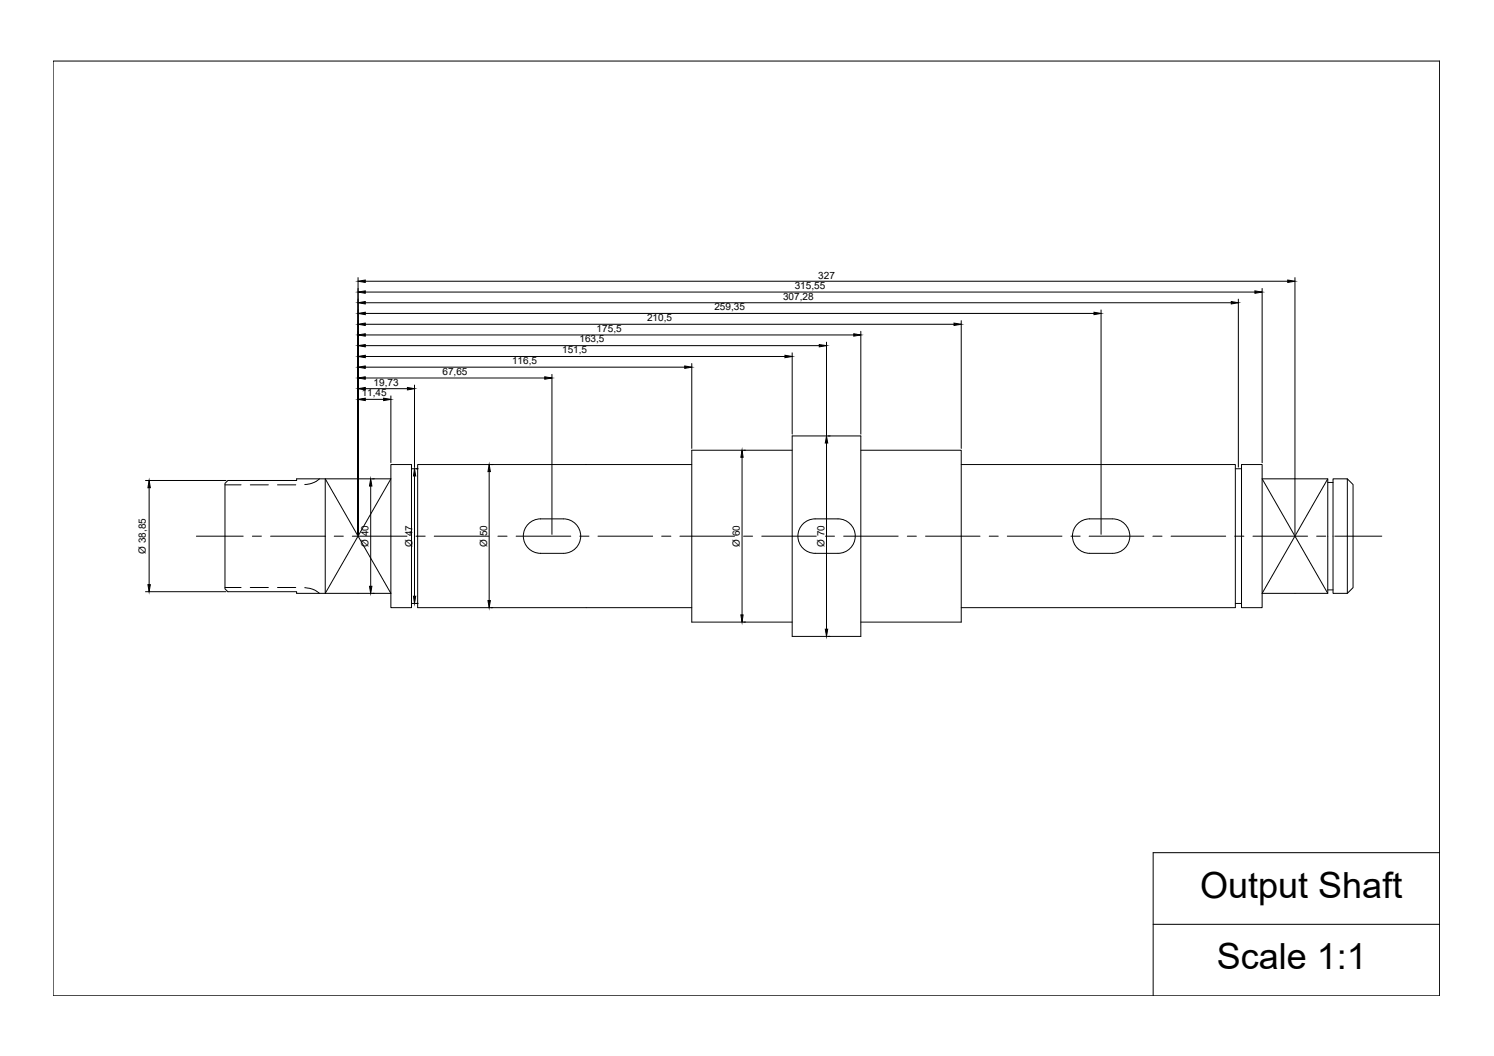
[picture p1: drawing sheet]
<svg xmlns="http://www.w3.org/2000/svg" width="420mm" height="297mm" viewBox="0 0 420 297" stroke-linecap="round" stroke-linejoin="round" font-family="sans-serif">
<!-- layer: Center Lines -->
<g fill="none" stroke="#000" stroke-width=".28">
<path d="M55.2 150.8h13.2M71 150.8h2.5M76.1 150.8h15.3M94 150.8h2.5M99.1 150.8h15.4M117 150.8h2.6M122.1 150.8h15.4M140 150.8h2.6M145.1 150.8h15.4M163.1 150.8h2.5M168.2 150.8h15.3M186.1 150.8h2.6"/>
<path d="M191.2 150.8h15.4M209.1 150.8h2.6M214.2 150.8h15.4M232.1 150.8h2.6M237.3 150.8h15.3M255.2 150.8h2.5M260.3 150.8h15.3M278.2 150.8h2.5M283.3 150.8h15.3M301.2 150.8h2.6M306.3 150.8h15.4M324.2 150.8h2.6"/>
<path d="M329.3 150.8h15.4M347.2 150.8h2.6M352.4 150.8h15.3M370.3 150.8h2.5M375.4 150.8h13.2"/>
</g>
<!-- layer: Shaft -->
<g fill="none" stroke="#000" stroke-width=".28">
<path d="M14.9 17.2h390v262.9h-390zM63.3 136l.8-.8h19.3v-.5h8.1l18.4 32.2h-18.4v-32.2h18.4l-18.4 32.2h-8.1v-.5h-19.3l-.8-.8zM109.9 130.7h5.8v40.2h-5.8zM115.7 131.9h1.8M194.5 130.7h-77v40.2h77M222.8 122.6h19.3v56.4h-19.3zM222.8 126.6h-28.3v48.4h28.3M242.1 126.6h28.2v48.4h-28.2M270.3 130.7h77.1v40.2h-77.1M347.4 131.9h1.8M349.2 130.7h5.8v40.2h-5.8zM373.4 134.7l-18.4 32.2h18.4v-32.2h-18.4l18.4 32.2"/>
<path d="M373.4 135.7h1.5M374.9 134.7h4v32.2h-4zM378.9 134.7l1.6 1.6v29l-1.6 1.6M148.3 147.7a4.8 4.8 0 0 1 3.7-1.7h6.5a4.8 4.8 0 0 1 4.8 4.8 4.8 4.8 0 0 1-4.8 4.8h-6.5a4.8 4.8 0 0 1-4.4-2.8 4.8 4.8 0 0 1 .7-5.1zM229.2 146h6.5a4.8 4.8 0 0 1 4.8 4.8 4.8 4.8 0 0 1-4.8 4.8h-6.5M229.2 146a4.8 4.8 0 0 0-4.8 4.8 4.8 4.8 0 0 0 4.8 4.8M303.3 147.1a4.8 4.8 0 0 1 3.1-1.1h6.5a4.8 4.8 0 0 1 4.8 4.8 4.8 4.8 0 0 1-4.8 4.8h-6.4a4.8 4.8 0 0 1-4.6-3.1 4.8 4.8 0 0 1 1.4-5.4zM115.7 169.7h1.8M347.4 169.7h1.8M373.4 165.9h1.5M404.9 239.8h-80.6v40.3M324.3 260h80.6"/>
</g>
<!-- layer: Dimensions -->
<g fill="none" stroke="#000" stroke-width=".28">
<path d="M100.7 78.1v72.2M102.7 79.1h259.4M364.2 78.1v72.2M102.7 97.2h127.7M102.7 94.2h137.4M102.7 91.2h165.6M102.7 88.2h205M102.7 85.2h243.6M102.7 82.2h250.2M222.8 99.3v22.8M232.4 96.3v80.7M242.1 93.2v28.9"/>
<path d="M270.3 90.2v35.9M309.7 87.2v63.1M348.3 84.1v47.3M355 81.1v49.1M102.7 112.3h5.2M102.7 109.3h11.9M102.7 106.3h50.5M102.7 103.3h89.9M102.7 100.3h118.1M109.9 111.4v18.8M116.6 108.3v23.1M155.2 105.3v45"/>
<path d="M194.5 102.3v23.8M40.9 135.2h22.7M41.9 137.2v27.3M104.3 136.7v28.2M104.8 134.7h.5M116.6 133.9v33.8M117.1 131.9h.5M137.6 132.7v36.2M138.1 130.7h.5M208.7 128.6v44.4M209.2 126.6h.5M232.9 122.6h.6"/>
<path d="M40.9 166.4h22.7M104.8 166.9h.5M117.1 169.7h.5M138.1 170.9h.5M209.2 175h.5M232.9 179h.6"/>
</g>
<g fill="#000" stroke="#000" stroke-width=".28">
<path d="M100.7 79.1l2-.3v.6zM362.1 78.8l2.1 .3-2.1 .3zM100.7 100.3l2-.4v.7zM100.7 97.2l2-.3v.7zM100.7 94.2l2-.3v.7zM100.7 91.2l2-.3v.7zM100.7 88.2l2-.4v.7zM100.7 85.2l2-.4v.7zM100.7 82.2l2-.4v.7zM220.8 99.9l2 .4-2 .3zM230.4 96.9l2 .3-2 .4zM240.1 93.9l2 .3-2 .4z"/>
<path d="M268.3 90.9l2 .3-2 .4zM307.7 87.8l2 .4-2 .3zM346.3 84.8l2 .4-2 .3zM352.9 81.8l2.1 .4-2.1 .3zM100.7 112.3l2-.3v.7zM100.7 109.3l2-.3v.7zM100.7 106.3l2-.3v.7zM100.7 103.3l2-.4v.7zM107.9 112l2 .3-2 .4zM114.6 109l2 .3-2 .4zM153.2 106l2 .3-2 .4zM192.6 102.9l1.9 .4-1.9 .3z"/>
<path d="M41.9 135.2l.4 2h-.7zM104.3 134.7l.3 2h-.7zM116.6 131.9l.3 2h-.6zM137.6 130.7l.3 2h-.7zM208.7 126.6l.3 2h-.6zM232.4 122.6l.4 2h-.7zM41.6 164.5h.7l-.4 1.9zM103.9 164.9h.7l-.3 2zM116.3 167.7h.6l-.3 2zM137.2 168.9h.7l-.3 2zM208.4 173h.6l-.3 2zM232.1 177h.7l-.4 2z"/>
</g>
<!-- layer: Hidden -->
<path d="M63.3 136.4h4.5M70.4 136.4h5.1M78 136.4h5.2M89.9 134.7a6.6 6.6 0 0 1-4.2 1.6M63.3 165.3h4.5M70.4 165.3h5.1M78 165.3h5.2M85.7 165.3l2.2 .4 2 1.2" fill="none" stroke="#000" stroke-width=".28"/>
<g font-size="10.1">
<text x="337.5" y="252.5">Output Shaft</text>
<text x="342.2" y="272.7">Scale 1:1</text>
</g>
<g font-size="2.8">
<text x="223.5" y="81.2">315,55</text>
<text x="230.1" y="78.6">327</text>
<text x="200.9" y="87.3">259,35</text>
<text x="220.2" y="84.3">307,28</text>
<text x="167.8" y="93.3">175,5</text>
<text x="182" y="90.3">210,5</text>
<text x="158.1" y="99.4">151,5</text>
<text x="163" y="96.3">163,5</text>
<text x="124.4" y="105.4">67,65</text>
<text x="144" y="102.4">116,5</text>
<text x="101.7" y="111.4">11,45</text>
<text x="105.1" y="108.4">19,73</text>
<text x="41" y="155.8" transform="rotate(-90 41 155.8)">Ø 38,85</text>
<text x="103.7" y="153.8" transform="rotate(-90 103.7 153.8)">Ø 40</text>
<text x="116" y="153.9" transform="rotate(-90 116 153.9)">Ø 47</text>
<text x="137" y="153.8" transform="rotate(-90 137 153.8)">Ø 50</text>
<text x="208.1" y="153.8" transform="rotate(-90 208.1 153.8)">Ø 60</text>
<text x="231.8" y="153.8" transform="rotate(-90 231.8 153.8)">Ø 70</text>
</g>
</svg>
